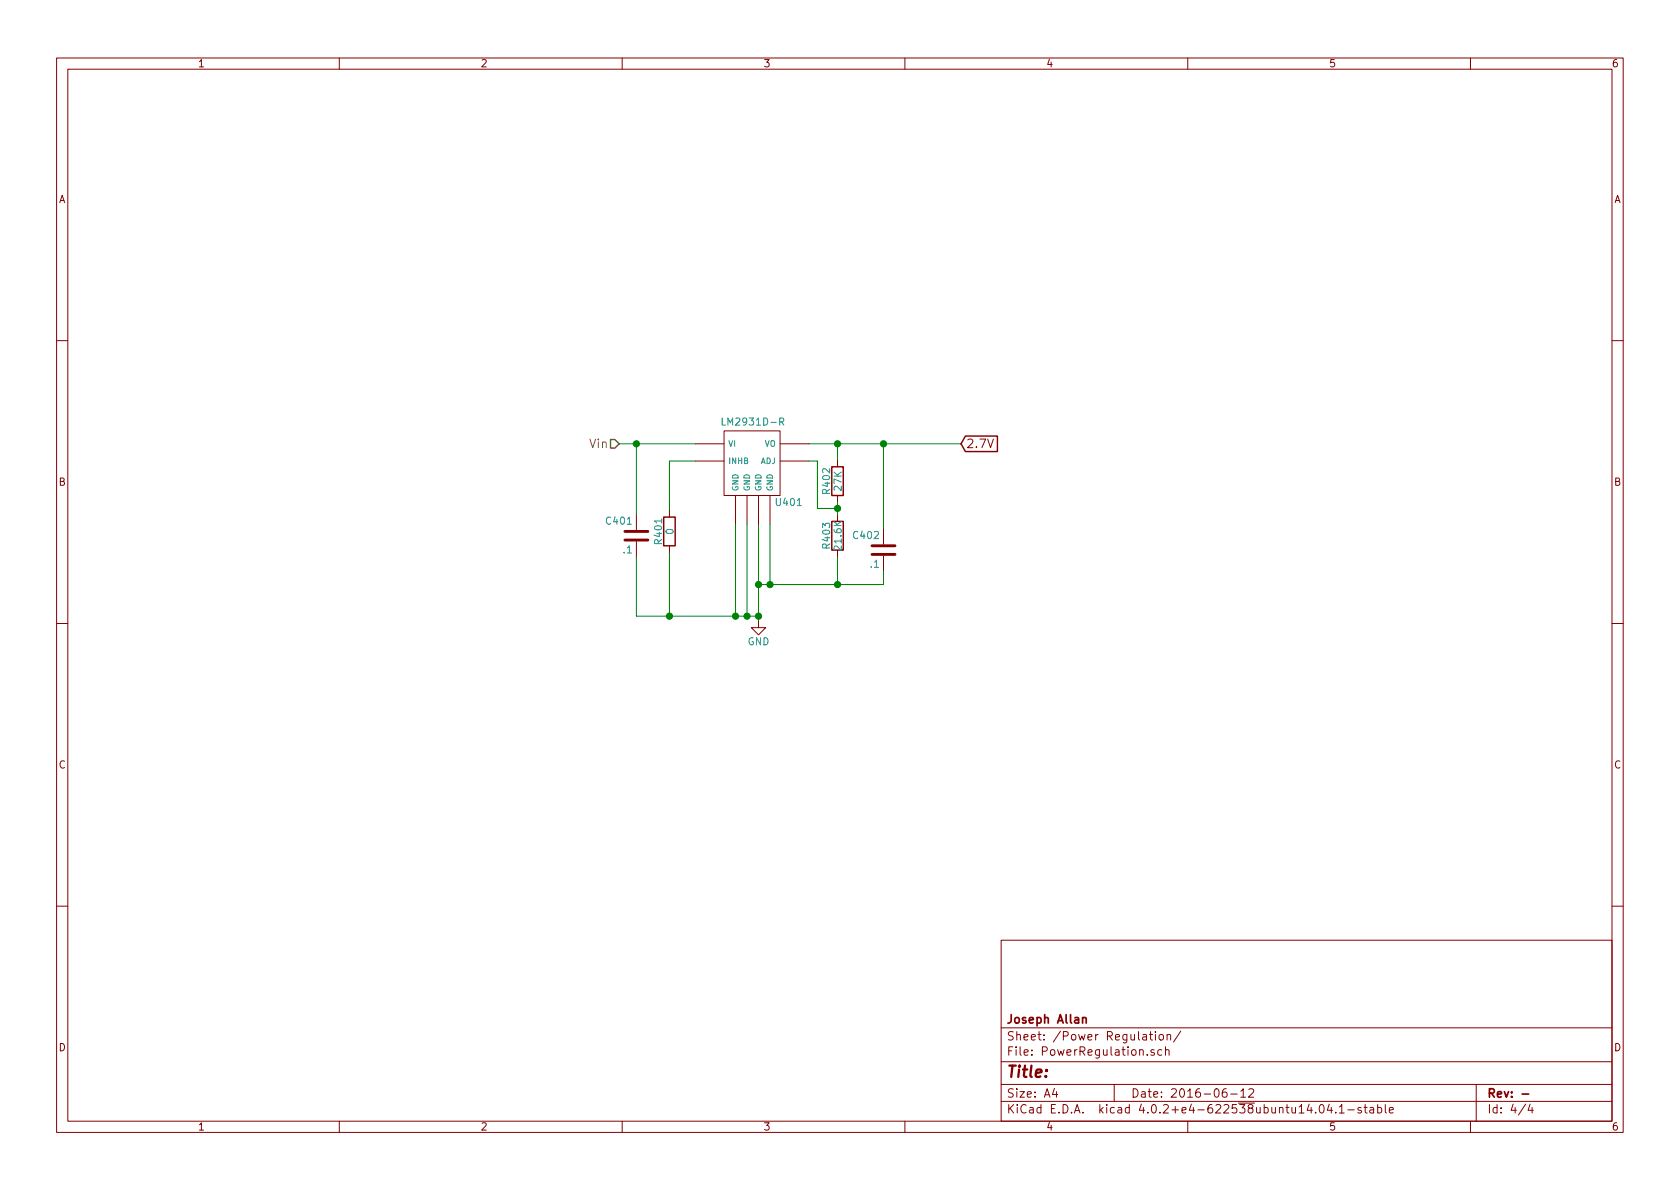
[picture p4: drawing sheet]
EESchema Schematic File Version 2
LIBS:CSOS-rescue
LIBS:power
LIBS:device
LIBS:transistors
LIBS:conn
LIBS:linear
LIBS:regul
LIBS:74xx
LIBS:cmos4000
LIBS:adc-dac
LIBS:memory
LIBS:xilinx
LIBS:microcontrollers
LIBS:dsp
LIBS:microchip
LIBS:analog_switches
LIBS:motorola
LIBS:texas
LIBS:intel
LIBS:audio
LIBS:interface
LIBS:digital-audio
LIBS:philips
LIBS:display
LIBS:cypress
LIBS:siliconi
LIBS:opto
LIBS:atmel
LIBS:contrib
LIBS:valves
LIBS:CSOS
LIBS:CSOS-cache
EELAYER 25 0
EELAYER END
$Descr A4 11693 8268
encoding utf-8
Sheet 4 4
Title ""
Date "2016-06-12"
Rev "-"
Comp "Joseph Allan"
Comment1 ""
Comment2 ""
Comment3 ""
Comment4 ""
$EndDescr
$Comp
L GND #PWR06
U 1 1
P 5280 4310
F 0 "#PWR06" H 5280 4060 50  0001 C CNN
F 1 "GND" H 5280 4160 50  0000 C CNN
F 2 "" H 5280 4310 50  0000 C CNN
F 3 "" H 5280 4310 50  0000 C CNN
	1    5280 4310
	-1   0    0    -1  
$EndComp
$Comp
L C C402
U 1 1
P 6150 3820
F 0 "C402" H 6175 3920 50  0000 L CNN
F 1 ".1" H 6175 3720 50  0000 L CNN
F 2 "Capacitors_SMD:C_0805_HandSoldering" H 6188 3670 50  0001 C CNN
F 3 "" H 6150 3820 50  0000 C CNN
F 4 "08055C104KAT2A" H 6150 3820 60  0001 C CNN "MPN"
	1    6150 3820
	-1   0    0    -1  
$EndComp
$Comp
L C C401
U 1 1
P 4430 3720
F 0 "C401" H 4455 3820 50  0000 L CNN
F 1 ".1" H 4455 3620 50  0000 L CNN
F 2 "Capacitors_SMD:C_0805_HandSoldering" H 4468 3570 50  0001 C CNN
F 3 "" H 4430 3720 50  0000 C CNN
F 4 "08055C104KAT2A" H 4430 3720 60  0001 C CNN "MPN"
	1    4430 3720
	-1   0    0    -1  
$EndComp
$Comp
L R R401
U 1 1
P 4660 3690
F 0 "R401" V 4740 3690 50  0000 C CNN
F 1 "0" V 4660 3690 50  0000 C CNN
F 2 "Resistors_SMD:R_0805_HandSoldering" V 4590 3690 50  0001 C CNN
F 3 "" H 4660 3690 50  0000 C CNN
	1    4660 3690
	-1   0    0    -1  
$EndComp
Connection ~ 5280 4060
Wire Wire Line
	5280 4060 6150 4060
Wire Wire Line
	6150 4060 6150 3970
Wire Wire Line
	5280 4280 4430 4280
Wire Wire Line
	4430 4280 4430 3870
Connection ~ 4430 3080
Wire Wire Line
	4430 3080 4430 3570
Wire Wire Line
	5630 3080 6690 3080
Connection ~ 5280 4280
Wire Wire Line
	5280 3640 5280 4310
$Comp
L LM2931D-R U401
U 1 1
P 5220 3280
F 0 "U401" H 5490 3070 50  0000 C CNN
F 1 "LM2931D-R" H 5240 3630 50  0000 C CNN
F 2 "SMD_Packages:SOIC-8-N" H 5220 3280 50  0001 C CNN
F 3 "" H 5220 3280 50  0000 C CNN
F 4 "LM2931D-R" H 5220 3280 60  0001 C CNN "MPN"
	1    5220 3280
	1    0    0    -1  
$EndComp
$Comp
L R R402
U 1 1
P 5830 3340
F 0 "R402" V 5910 3340 50  0000 C CNN
F 1 "27K" V 5830 3340 50  0000 C CNN
F 2 "Resistors_SMD:R_0805_HandSoldering" V 5760 3340 50  0001 C CNN
F 3 "" H 5830 3340 50  0000 C CNN
	1    5830 3340
	-1   0    0    -1  
$EndComp
$Comp
L R R403
U 1 1
P 5830 3720
F 0 "R403" V 5910 3720 50  0000 C CNN
F 1 "21.6K" V 5830 3720 50  0000 C CNN
F 2 "Resistors_SMD:R_0805_HandSoldering" V 5760 3720 50  0001 C CNN
F 3 "" H 5830 3720 50  0000 C CNN
	1    5830 3720
	-1   0    0    -1  
$EndComp
Wire Wire Line
	6150 3670 6150 3080
Connection ~ 6150 3080
Wire Wire Line
	5830 3190 5830 3080
Connection ~ 5830 3080
Wire Wire Line
	5830 3490 5830 3570
Wire Wire Line
	5830 3870 5830 4060
Connection ~ 5830 4060
Wire Wire Line
	5830 3530 5690 3530
Wire Wire Line
	5690 3530 5690 3200
Wire Wire Line
	5690 3200 5630 3200
Connection ~ 5830 3530
Wire Wire Line
	4840 3200 4660 3200
Wire Wire Line
	4660 3200 4660 3540
Wire Wire Line
	4660 3840 4660 4280
Connection ~ 4660 4280
Wire Wire Line
	5120 3640 5120 4280
Connection ~ 5120 4280
Wire Wire Line
	5200 3640 5200 4280
Connection ~ 5200 4280
Wire Wire Line
	5360 3640 5360 4060
Connection ~ 5360 4060
Wire Wire Line
	4310 3080 4840 3080
Text HLabel 4310 3080 0    60   Input ~ 0
Vin
Text GLabel 6690 3080 2    60   Input ~ 0
2.7V
$EndSCHEMATC
